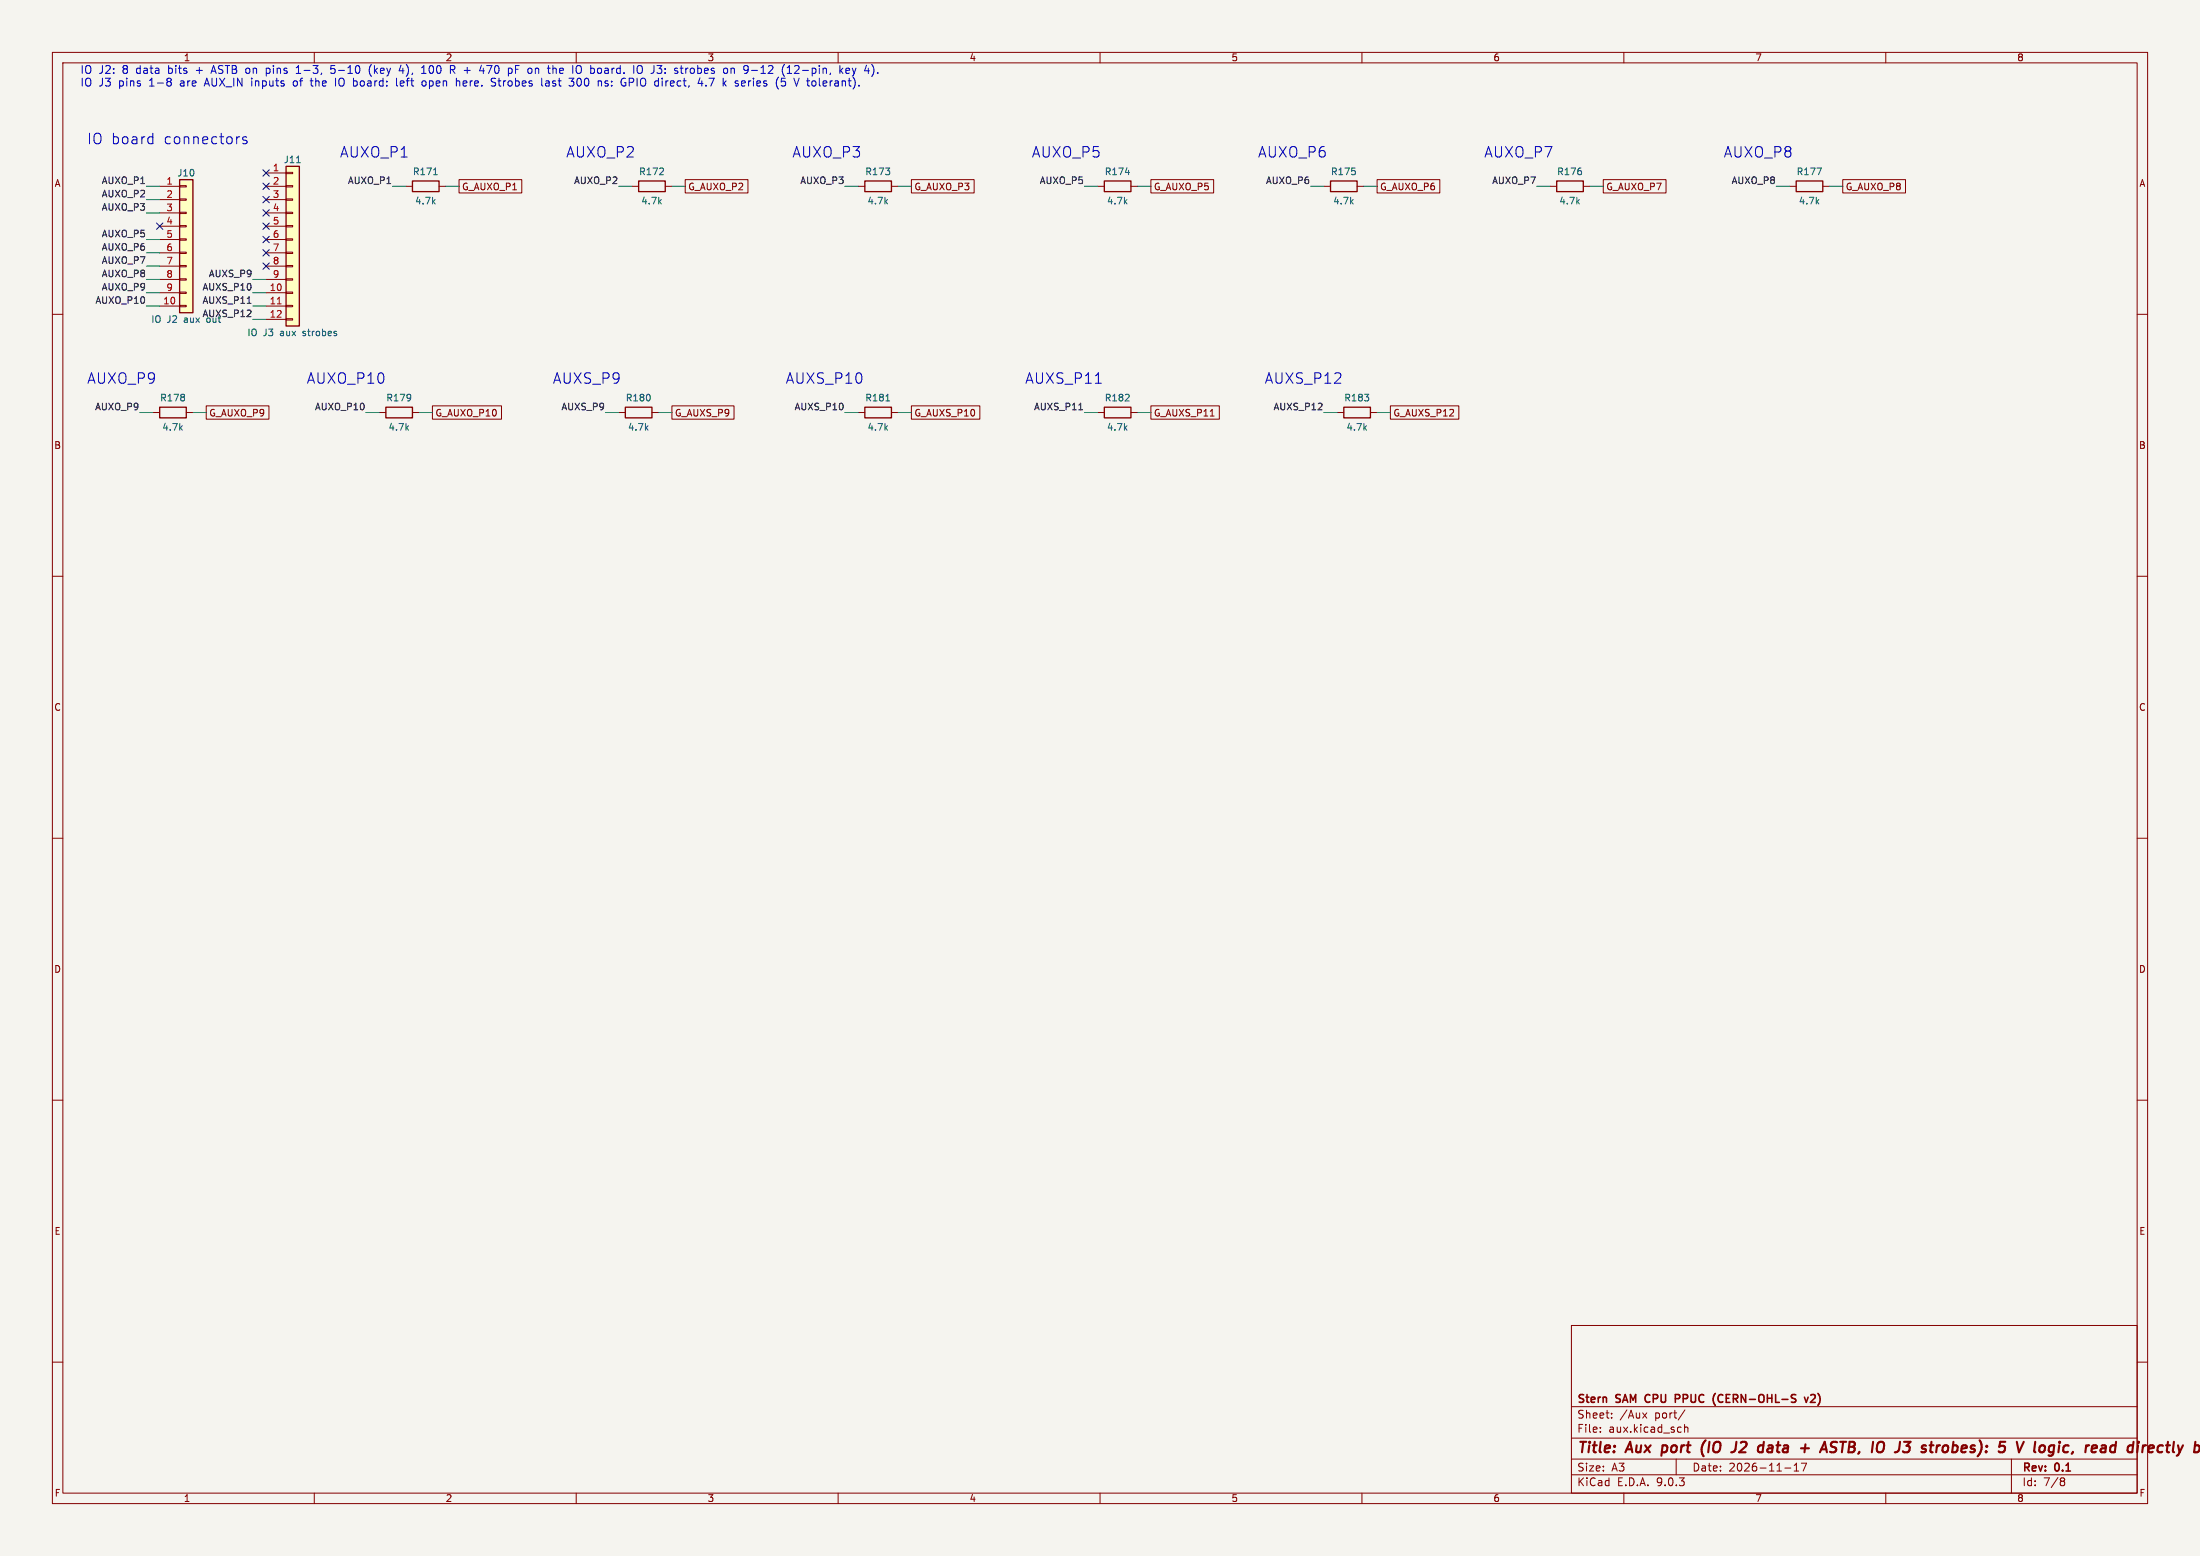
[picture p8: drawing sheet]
(kicad_sch
 (version 20250114)
 (generator "eeschema")
 (generator_version "9.0")
 (paper "A3")
 (title_block
  (title "Aux port (IO J2 data + ASTB, IO J3 strobes): 5 V logic, read directly by the PIO")
  (date "2026-11-17")
  (rev "0.1")
  (company "Stern SAM CPU PPUC (CERN-OHL-S v2)"))
 (lib_symbols
  (symbol "Connector_Generic:Conn_01x10"
   (pin_names
    (offset 1.016) (hide yes)) (exclude_from_sim no) (in_bom yes) (on_board yes)
   (property "Reference" "J" (at 0 12.7 0) (effects (font (size 1.27 1.27))))
   (property "Value" "Conn_01x10" (at 0 -15.24 0) (effects (font (size 1.27 1.27))))
   (property "Footprint" "" (at 0 0 0) (effects (font (size 1.27 1.27)) (hide yes)))
   (property "Datasheet" "~" (at 0 0 0) (effects (font (size 1.27 1.27)) (hide yes)))
   (property "Description" "Generic connector, single row, 01x10, script generated (kicad-library-utils/schlib/autogen/connector/)" (at 0 0 0) (effects (font (size 1.27 1.27)) (hide yes)))
   (symbol "Conn_01x10_1_1"
    (rectangle (start -1.27 11.43) (end 1.27 -13.97) (stroke (width 0.254) (type default)) (fill (type background)))
    (rectangle (start -1.27 10.287) (end 0 10.033) (stroke (width 0.1524) (type default)) (fill (type none)))
    (rectangle (start -1.27 7.747) (end 0 7.493) (stroke (width 0.1524) (type default)) (fill (type none)))
    (rectangle (start -1.27 5.207) (end 0 4.953) (stroke (width 0.1524) (type default)) (fill (type none)))
    (rectangle (start -1.27 2.667) (end 0 2.413) (stroke (width 0.1524) (type default)) (fill (type none)))
    (rectangle (start -1.27 0.127) (end 0 -0.127) (stroke (width 0.1524) (type default)) (fill (type none)))
    (rectangle (start -1.27 -2.413) (end 0 -2.667) (stroke (width 0.1524) (type default)) (fill (type none)))
    (rectangle (start -1.27 -4.953) (end 0 -5.207) (stroke (width 0.1524) (type default)) (fill (type none)))
    (rectangle (start -1.27 -7.493) (end 0 -7.747) (stroke (width 0.1524) (type default)) (fill (type none)))
    (rectangle (start -1.27 -10.033) (end 0 -10.287) (stroke (width 0.1524) (type default)) (fill (type none)))
    (rectangle (start -1.27 -12.573) (end 0 -12.827) (stroke (width 0.1524) (type default)) (fill (type none)))
    (pin passive line (at -5.08 10.16 0) (length 3.81) (name "Pin_1" (effects (font (size 1.27 1.27)))) (number "1" (effects (font (size 1.27 1.27)))))
    (pin passive line (at -5.08 7.62 0) (length 3.81) (name "Pin_2" (effects (font (size 1.27 1.27)))) (number "2" (effects (font (size 1.27 1.27)))))
    (pin passive line (at -5.08 5.08 0) (length 3.81) (name "Pin_3" (effects (font (size 1.27 1.27)))) (number "3" (effects (font (size 1.27 1.27)))))
    (pin passive line (at -5.08 2.54 0) (length 3.81) (name "Pin_4" (effects (font (size 1.27 1.27)))) (number "4" (effects (font (size 1.27 1.27)))))
    (pin passive line (at -5.08 0 0) (length 3.81) (name "Pin_5" (effects (font (size 1.27 1.27)))) (number "5" (effects (font (size 1.27 1.27)))))
    (pin passive line (at -5.08 -2.54 0) (length 3.81) (name "Pin_6" (effects (font (size 1.27 1.27)))) (number "6" (effects (font (size 1.27 1.27)))))
    (pin passive line (at -5.08 -5.08 0) (length 3.81) (name "Pin_7" (effects (font (size 1.27 1.27)))) (number "7" (effects (font (size 1.27 1.27)))))
    (pin passive line (at -5.08 -7.62 0) (length 3.81) (name "Pin_8" (effects (font (size 1.27 1.27)))) (number "8" (effects (font (size 1.27 1.27)))))
    (pin passive line (at -5.08 -10.16 0) (length 3.81) (name "Pin_9" (effects (font (size 1.27 1.27)))) (number "9" (effects (font (size 1.27 1.27)))))
    (pin passive line (at -5.08 -12.7 0) (length 3.81) (name "Pin_10" (effects (font (size 1.27 1.27)))) (number "10" (effects (font (size 1.27 1.27))))))
   (embedded_fonts no))
  (symbol "Connector_Generic:Conn_01x12"
   (pin_names
    (offset 1.016) (hide yes)) (exclude_from_sim no) (in_bom yes) (on_board yes)
   (property "Reference" "J" (at 0 15.24 0) (effects (font (size 1.27 1.27))))
   (property "Value" "Conn_01x12" (at 0 -17.78 0) (effects (font (size 1.27 1.27))))
   (property "Footprint" "" (at 0 0 0) (effects (font (size 1.27 1.27)) (hide yes)))
   (property "Datasheet" "~" (at 0 0 0) (effects (font (size 1.27 1.27)) (hide yes)))
   (property "Description" "Generic connector, single row, 01x12, script generated (kicad-library-utils/schlib/autogen/connector/)" (at 0 0 0) (effects (font (size 1.27 1.27)) (hide yes)))
   (symbol "Conn_01x12_1_1"
    (rectangle (start -1.27 13.97) (end 1.27 -16.51) (stroke (width 0.254) (type default)) (fill (type background)))
    (rectangle (start -1.27 12.827) (end 0 12.573) (stroke (width 0.1524) (type default)) (fill (type none)))
    (rectangle (start -1.27 10.287) (end 0 10.033) (stroke (width 0.1524) (type default)) (fill (type none)))
    (rectangle (start -1.27 7.747) (end 0 7.493) (stroke (width 0.1524) (type default)) (fill (type none)))
    (rectangle (start -1.27 5.207) (end 0 4.953) (stroke (width 0.1524) (type default)) (fill (type none)))
    (rectangle (start -1.27 2.667) (end 0 2.413) (stroke (width 0.1524) (type default)) (fill (type none)))
    (rectangle (start -1.27 0.127) (end 0 -0.127) (stroke (width 0.1524) (type default)) (fill (type none)))
    (rectangle (start -1.27 -2.413) (end 0 -2.667) (stroke (width 0.1524) (type default)) (fill (type none)))
    (rectangle (start -1.27 -4.953) (end 0 -5.207) (stroke (width 0.1524) (type default)) (fill (type none)))
    (rectangle (start -1.27 -7.493) (end 0 -7.747) (stroke (width 0.1524) (type default)) (fill (type none)))
    (rectangle (start -1.27 -10.033) (end 0 -10.287) (stroke (width 0.1524) (type default)) (fill (type none)))
    (rectangle (start -1.27 -12.573) (end 0 -12.827) (stroke (width 0.1524) (type default)) (fill (type none)))
    (rectangle (start -1.27 -15.113) (end 0 -15.367) (stroke (width 0.1524) (type default)) (fill (type none)))
    (pin passive line (at -5.08 12.7 0) (length 3.81) (name "Pin_1" (effects (font (size 1.27 1.27)))) (number "1" (effects (font (size 1.27 1.27)))))
    (pin passive line (at -5.08 10.16 0) (length 3.81) (name "Pin_2" (effects (font (size 1.27 1.27)))) (number "2" (effects (font (size 1.27 1.27)))))
    (pin passive line (at -5.08 7.62 0) (length 3.81) (name "Pin_3" (effects (font (size 1.27 1.27)))) (number "3" (effects (font (size 1.27 1.27)))))
    (pin passive line (at -5.08 5.08 0) (length 3.81) (name "Pin_4" (effects (font (size 1.27 1.27)))) (number "4" (effects (font (size 1.27 1.27)))))
    (pin passive line (at -5.08 2.54 0) (length 3.81) (name "Pin_5" (effects (font (size 1.27 1.27)))) (number "5" (effects (font (size 1.27 1.27)))))
    (pin passive line (at -5.08 0 0) (length 3.81) (name "Pin_6" (effects (font (size 1.27 1.27)))) (number "6" (effects (font (size 1.27 1.27)))))
    (pin passive line (at -5.08 -2.54 0) (length 3.81) (name "Pin_7" (effects (font (size 1.27 1.27)))) (number "7" (effects (font (size 1.27 1.27)))))
    (pin passive line (at -5.08 -5.08 0) (length 3.81) (name "Pin_8" (effects (font (size 1.27 1.27)))) (number "8" (effects (font (size 1.27 1.27)))))
    (pin passive line (at -5.08 -7.62 0) (length 3.81) (name "Pin_9" (effects (font (size 1.27 1.27)))) (number "9" (effects (font (size 1.27 1.27)))))
    (pin passive line (at -5.08 -10.16 0) (length 3.81) (name "Pin_10" (effects (font (size 1.27 1.27)))) (number "10" (effects (font (size 1.27 1.27)))))
    (pin passive line (at -5.08 -12.7 0) (length 3.81) (name "Pin_11" (effects (font (size 1.27 1.27)))) (number "11" (effects (font (size 1.27 1.27)))))
    (pin passive line (at -5.08 -15.24 0) (length 3.81) (name "Pin_12" (effects (font (size 1.27 1.27)))) (number "12" (effects (font (size 1.27 1.27))))))
   (embedded_fonts no))
  (symbol "Device:R"
   (pin_numbers (hide yes))
   (pin_names
    (offset 0)) (exclude_from_sim no) (in_bom yes) (on_board yes)
   (property "Reference" "R" (at 2.032 0 90) (effects (font (size 1.27 1.27))))
   (property "Value" "R" (at 0 0 90) (effects (font (size 1.27 1.27))))
   (property "Footprint" "" (at -1.778 0 90) (effects (font (size 1.27 1.27)) (hide yes)))
   (property "Datasheet" "~" (at 0 0 0) (effects (font (size 1.27 1.27)) (hide yes)))
   (property "Description" "Resistor" (at 0 0 0) (effects (font (size 1.27 1.27)) (hide yes)))
   (symbol "R_0_1"
    (rectangle (start -1.016 -2.54) (end 1.016 2.54) (stroke (width 0.254) (type default)) (fill (type none))))
   (symbol "R_1_1"
    (pin passive line (at 0 3.81 270) (length 1.27) (name "~" (effects (font (size 1.27 1.27)))) (number "1" (effects (font (size 1.27 1.27)))))
    (pin passive line (at 0 -3.81 90) (length 1.27) (name "~" (effects (font (size 1.27 1.27)))) (number "2" (effects (font (size 1.27 1.27))))))
   (embedded_fonts no)))
 (text "IO J2: 8 data bits + ASTB on pins 1-3, 5-10 (key 4), 100 R + 470 pF on the IO board. IO J3: strobes on 9-12 (12-pin, key 4).\nIO J3 pins 1-8 are AUX_IN inputs of the IO board: left open here. Strobes last 300 ns: GPIO direct, 4.7 k series (5 V tolerant)."
  (exclude_from_sim no)
  (at 15.24 12.7 0)
  (effects (font (size 1.5 1.5)) (justify left top)))
 (text "IO board connectors"
  (exclude_from_sim no)
  (at 16.51 27.94 0)
  (effects (font (size 2 2)) (justify left bottom)))
 (symbol
  (lib_id "Connector_Generic:Conn_01x10")
  (at 35.56 45.72 0)
  (unit 1)
  (exclude_from_sim no)
  (in_bom yes)
  (on_board yes)
  (dnp no)
  (property "Reference" "J10" (at 35.56 33.02 0) (effects (font (size 1.27 1.27))))
  (property "Value" "IO J2 aux out" (at 35.56 60.96 0) (effects (font (size 1.27 1.27))))
  (property "Footprint" "Connector_Molex:Molex_KK-396_A-41791-0010_1x10_P3.96mm_Vertical" (at 35.56 45.72 0) (effects (font (size 1.27 1.27)) (hide yes)))
  (property "Datasheet" "~" (at 35.56 45.72 0) (effects (font (size 1.27 1.27)) (hide yes)))
  (property "Description" "Generic connector, single row, 01x10, script generated (kicad-library-utils/schlib/autogen/connector/)" (at 35.56 45.72 0) (effects (font (size 1.27 1.27)) (hide yes)))
  (pin "1")
  (pin "2")
  (pin "3")
  (pin "4")
  (pin "5")
  (pin "6")
  (pin "7")
  (pin "8")
  (pin "9")
  (pin "10"))
 (symbol
  (lib_id "Connector_Generic:Conn_01x12")
  (at 55.88 45.72 0)
  (unit 1)
  (exclude_from_sim no)
  (in_bom yes)
  (on_board yes)
  (dnp no)
  (property "Reference" "J11" (at 55.88 30.48 0) (effects (font (size 1.27 1.27))))
  (property "Value" "IO J3 aux strobes" (at 55.88 63.5 0) (effects (font (size 1.27 1.27))))
  (property "Footprint" "Connector_Molex:Molex_KK-396_A-41791-0012_1x12_P3.96mm_Vertical" (at 55.88 45.72 0) (effects (font (size 1.27 1.27)) (hide yes)))
  (property "Datasheet" "~" (at 55.88 45.72 0) (effects (font (size 1.27 1.27)) (hide yes)))
  (property "Description" "Generic connector, single row, 01x12, script generated (kicad-library-utils/schlib/autogen/connector/)" (at 55.88 45.72 0) (effects (font (size 1.27 1.27)) (hide yes)))
  (pin "1")
  (pin "2")
  (pin "3")
  (pin "4")
  (pin "5")
  (pin "6")
  (pin "7")
  (pin "8")
  (pin "9")
  (pin "10")
  (pin "11")
  (pin "12"))
 (wire
  (pts (xy 30.48 35.56) (xy 27.94 35.56))
  (stroke (width 0) (type default)))
 (wire
  (pts (xy 30.48 38.1) (xy 27.94 38.1))
  (stroke (width 0) (type default)))
 (wire
  (pts (xy 30.48 40.64) (xy 27.94 40.64))
  (stroke (width 0) (type default)))
 (wire
  (pts (xy 30.48 45.72) (xy 27.94 45.72))
  (stroke (width 0) (type default)))
 (wire
  (pts (xy 30.48 48.26) (xy 27.94 48.26))
  (stroke (width 0) (type default)))
 (wire
  (pts (xy 30.48 50.8) (xy 27.94 50.8))
  (stroke (width 0) (type default)))
 (wire
  (pts (xy 30.48 53.34) (xy 27.94 53.34))
  (stroke (width 0) (type default)))
 (wire
  (pts (xy 30.48 55.88) (xy 27.94 55.88))
  (stroke (width 0) (type default)))
 (wire
  (pts (xy 30.48 58.42) (xy 27.94 58.42))
  (stroke (width 0) (type default)))
 (wire
  (pts (xy 50.8 53.34) (xy 48.26 53.34))
  (stroke (width 0) (type default)))
 (wire
  (pts (xy 50.8 55.88) (xy 48.26 55.88))
  (stroke (width 0) (type default)))
 (wire
  (pts (xy 50.8 58.42) (xy 48.26 58.42))
  (stroke (width 0) (type default)))
 (wire
  (pts (xy 50.8 60.96) (xy 48.26 60.96))
  (stroke (width 0) (type default)))
 (no_connect
  (at 30.48 43.18))
 (no_connect
  (at 50.8 33.02))
 (no_connect
  (at 50.8 35.56))
 (no_connect
  (at 50.8 38.1))
 (no_connect
  (at 50.8 40.64))
 (no_connect
  (at 50.8 43.18))
 (no_connect
  (at 50.8 45.72))
 (no_connect
  (at 50.8 48.26))
 (no_connect
  (at 50.8 50.8))
 (label "AUXO_P1"
  (at 27.94 35.56 180)
  (effects (font (size 1.27 1.27)) (justify right bottom)))
 (label "AUXO_P2"
  (at 27.94 38.1 180)
  (effects (font (size 1.27 1.27)) (justify right bottom)))
 (label "AUXO_P3"
  (at 27.94 40.64 180)
  (effects (font (size 1.27 1.27)) (justify right bottom)))
 (label "AUXO_P5"
  (at 27.94 45.72 180)
  (effects (font (size 1.27 1.27)) (justify right bottom)))
 (label "AUXO_P6"
  (at 27.94 48.26 180)
  (effects (font (size 1.27 1.27)) (justify right bottom)))
 (label "AUXO_P7"
  (at 27.94 50.8 180)
  (effects (font (size 1.27 1.27)) (justify right bottom)))
 (label "AUXO_P8"
  (at 27.94 53.34 180)
  (effects (font (size 1.27 1.27)) (justify right bottom)))
 (label "AUXO_P9"
  (at 27.94 55.88 180)
  (effects (font (size 1.27 1.27)) (justify right bottom)))
 (label "AUXO_P10"
  (at 27.94 58.42 180)
  (effects (font (size 1.27 1.27)) (justify right bottom)))
 (label "AUXS_P9"
  (at 48.26 53.34 180)
  (effects (font (size 1.27 1.27)) (justify right bottom)))
 (label "AUXS_P10"
  (at 48.26 55.88 180)
  (effects (font (size 1.27 1.27)) (justify right bottom)))
 (label "AUXS_P11"
  (at 48.26 58.42 180)
  (effects (font (size 1.27 1.27)) (justify right bottom)))
 (label "AUXS_P12"
  (at 48.26 60.96 180)
  (effects (font (size 1.27 1.27)) (justify right bottom)))
 (text "AUXO_P1"
  (exclude_from_sim no)
  (at 64.77 30.48 0)
  (effects (font (size 2 2)) (justify left bottom)))
 (symbol
  (lib_id "Device:R")
  (at 81.28 35.56 90)
  (unit 1)
  (exclude_from_sim no)
  (in_bom yes)
  (on_board yes)
  (dnp no)
  (property "Reference" "R171" (at 81.28 32.766 90) (effects (font (size 1.27 1.27))))
  (property "Value" "4.7k" (at 81.28 38.354 90) (effects (font (size 1.27 1.27))))
  (property "Footprint" "Resistor_SMD:R_0805_2012Metric" (at 81.28 37.338 90) (effects (font (size 1.27 1.27)) (hide yes)))
  (property "Datasheet" "~" (at 81.28 35.56 0) (effects (font (size 1.27 1.27)) (hide yes)))
  (property "Description" "Resistor" (at 81.28 35.56 0) (effects (font (size 1.27 1.27)) (hide yes)))
  (pin "1")
  (pin "2"))
 (wire
  (pts (xy 77.47 35.56) (xy 74.93 35.56))
  (stroke (width 0) (type default)))
 (wire
  (pts (xy 85.09 35.56) (xy 87.63 35.56))
  (stroke (width 0) (type default)))
 (label "AUXO_P1"
  (at 74.93 35.56 180)
  (effects (font (size 1.27 1.27)) (justify right bottom)))
 (global_label "G_AUXO_P1"
  (shape passive)
  (at 87.63 35.56 0)
  (fields_autoplaced yes)
  (effects (font (size 1.27 1.27)) (justify left))
  (property "Intersheetrefs" "${INTERSHEET_REFS}" (at 87.63 35.56 0) (effects (font (size 1.27 1.27)) (justify left) (hide yes))))
 (text "AUXO_P2"
  (exclude_from_sim no)
  (at 107.95 30.48 0)
  (effects (font (size 2 2)) (justify left bottom)))
 (symbol
  (lib_id "Device:R")
  (at 124.46 35.56 90)
  (unit 1)
  (exclude_from_sim no)
  (in_bom yes)
  (on_board yes)
  (dnp no)
  (property "Reference" "R172" (at 124.46 32.766 90) (effects (font (size 1.27 1.27))))
  (property "Value" "4.7k" (at 124.46 38.354 90) (effects (font (size 1.27 1.27))))
  (property "Footprint" "Resistor_SMD:R_0805_2012Metric" (at 124.46 37.338 90) (effects (font (size 1.27 1.27)) (hide yes)))
  (property "Datasheet" "~" (at 124.46 35.56 0) (effects (font (size 1.27 1.27)) (hide yes)))
  (property "Description" "Resistor" (at 124.46 35.56 0) (effects (font (size 1.27 1.27)) (hide yes)))
  (pin "1")
  (pin "2"))
 (wire
  (pts (xy 120.65 35.56) (xy 118.11 35.56))
  (stroke (width 0) (type default)))
 (wire
  (pts (xy 128.27 35.56) (xy 130.81 35.56))
  (stroke (width 0) (type default)))
 (label "AUXO_P2"
  (at 118.11 35.56 180)
  (effects (font (size 1.27 1.27)) (justify right bottom)))
 (global_label "G_AUXO_P2"
  (shape passive)
  (at 130.81 35.56 0)
  (fields_autoplaced yes)
  (effects (font (size 1.27 1.27)) (justify left))
  (property "Intersheetrefs" "${INTERSHEET_REFS}" (at 130.81 35.56 0) (effects (font (size 1.27 1.27)) (justify left) (hide yes))))
 (text "AUXO_P3"
  (exclude_from_sim no)
  (at 151.13 30.48 0)
  (effects (font (size 2 2)) (justify left bottom)))
 (symbol
  (lib_id "Device:R")
  (at 167.64 35.56 90)
  (unit 1)
  (exclude_from_sim no)
  (in_bom yes)
  (on_board yes)
  (dnp no)
  (property "Reference" "R173" (at 167.64 32.766 90) (effects (font (size 1.27 1.27))))
  (property "Value" "4.7k" (at 167.64 38.354 90) (effects (font (size 1.27 1.27))))
  (property "Footprint" "Resistor_SMD:R_0805_2012Metric" (at 167.64 37.338 90) (effects (font (size 1.27 1.27)) (hide yes)))
  (property "Datasheet" "~" (at 167.64 35.56 0) (effects (font (size 1.27 1.27)) (hide yes)))
  (property "Description" "Resistor" (at 167.64 35.56 0) (effects (font (size 1.27 1.27)) (hide yes)))
  (pin "1")
  (pin "2"))
 (wire
  (pts (xy 163.83 35.56) (xy 161.29 35.56))
  (stroke (width 0) (type default)))
 (wire
  (pts (xy 171.45 35.56) (xy 173.99 35.56))
  (stroke (width 0) (type default)))
 (label "AUXO_P3"
  (at 161.29 35.56 180)
  (effects (font (size 1.27 1.27)) (justify right bottom)))
 (global_label "G_AUXO_P3"
  (shape passive)
  (at 173.99 35.56 0)
  (fields_autoplaced yes)
  (effects (font (size 1.27 1.27)) (justify left))
  (property "Intersheetrefs" "${INTERSHEET_REFS}" (at 173.99 35.56 0) (effects (font (size 1.27 1.27)) (justify left) (hide yes))))
 (text "AUXO_P5"
  (exclude_from_sim no)
  (at 196.85 30.48 0)
  (effects (font (size 2 2)) (justify left bottom)))
 (symbol
  (lib_id "Device:R")
  (at 213.36 35.56 90)
  (unit 1)
  (exclude_from_sim no)
  (in_bom yes)
  (on_board yes)
  (dnp no)
  (property "Reference" "R174" (at 213.36 32.766 90) (effects (font (size 1.27 1.27))))
  (property "Value" "4.7k" (at 213.36 38.354 90) (effects (font (size 1.27 1.27))))
  (property "Footprint" "Resistor_SMD:R_0805_2012Metric" (at 213.36 37.338 90) (effects (font (size 1.27 1.27)) (hide yes)))
  (property "Datasheet" "~" (at 213.36 35.56 0) (effects (font (size 1.27 1.27)) (hide yes)))
  (property "Description" "Resistor" (at 213.36 35.56 0) (effects (font (size 1.27 1.27)) (hide yes)))
  (pin "1")
  (pin "2"))
 (wire
  (pts (xy 209.55 35.56) (xy 207.01 35.56))
  (stroke (width 0) (type default)))
 (wire
  (pts (xy 217.17 35.56) (xy 219.71 35.56))
  (stroke (width 0) (type default)))
 (label "AUXO_P5"
  (at 207.01 35.56 180)
  (effects (font (size 1.27 1.27)) (justify right bottom)))
 (global_label "G_AUXO_P5"
  (shape passive)
  (at 219.71 35.56 0)
  (fields_autoplaced yes)
  (effects (font (size 1.27 1.27)) (justify left))
  (property "Intersheetrefs" "${INTERSHEET_REFS}" (at 219.71 35.56 0) (effects (font (size 1.27 1.27)) (justify left) (hide yes))))
 (text "AUXO_P6"
  (exclude_from_sim no)
  (at 240.03 30.48 0)
  (effects (font (size 2 2)) (justify left bottom)))
 (symbol
  (lib_id "Device:R")
  (at 256.54 35.56 90)
  (unit 1)
  (exclude_from_sim no)
  (in_bom yes)
  (on_board yes)
  (dnp no)
  (property "Reference" "R175" (at 256.54 32.766 90) (effects (font (size 1.27 1.27))))
  (property "Value" "4.7k" (at 256.54 38.354 90) (effects (font (size 1.27 1.27))))
  (property "Footprint" "Resistor_SMD:R_0805_2012Metric" (at 256.54 37.338 90) (effects (font (size 1.27 1.27)) (hide yes)))
  (property "Datasheet" "~" (at 256.54 35.56 0) (effects (font (size 1.27 1.27)) (hide yes)))
  (property "Description" "Resistor" (at 256.54 35.56 0) (effects (font (size 1.27 1.27)) (hide yes)))
  (pin "1")
  (pin "2"))
 (wire
  (pts (xy 252.73 35.56) (xy 250.19 35.56))
  (stroke (width 0) (type default)))
 (wire
  (pts (xy 260.35 35.56) (xy 262.89 35.56))
  (stroke (width 0) (type default)))
 (label "AUXO_P6"
  (at 250.19 35.56 180)
  (effects (font (size 1.27 1.27)) (justify right bottom)))
 (global_label "G_AUXO_P6"
  (shape passive)
  (at 262.89 35.56 0)
  (fields_autoplaced yes)
  (effects (font (size 1.27 1.27)) (justify left))
  (property "Intersheetrefs" "${INTERSHEET_REFS}" (at 262.89 35.56 0) (effects (font (size 1.27 1.27)) (justify left) (hide yes))))
 (text "AUXO_P7"
  (exclude_from_sim no)
  (at 283.21 30.48 0)
  (effects (font (size 2 2)) (justify left bottom)))
 (symbol
  (lib_id "Device:R")
  (at 299.72 35.56 90)
  (unit 1)
  (exclude_from_sim no)
  (in_bom yes)
  (on_board yes)
  (dnp no)
  (property "Reference" "R176" (at 299.72 32.766 90) (effects (font (size 1.27 1.27))))
  (property "Value" "4.7k" (at 299.72 38.354 90) (effects (font (size 1.27 1.27))))
  (property "Footprint" "Resistor_SMD:R_0805_2012Metric" (at 299.72 37.338 90) (effects (font (size 1.27 1.27)) (hide yes)))
  (property "Datasheet" "~" (at 299.72 35.56 0) (effects (font (size 1.27 1.27)) (hide yes)))
  (property "Description" "Resistor" (at 299.72 35.56 0) (effects (font (size 1.27 1.27)) (hide yes)))
  (pin "1")
  (pin "2"))
 (wire
  (pts (xy 295.91 35.56) (xy 293.37 35.56))
  (stroke (width 0) (type default)))
 (wire
  (pts (xy 303.53 35.56) (xy 306.07 35.56))
  (stroke (width 0) (type default)))
 (label "AUXO_P7"
  (at 293.37 35.56 180)
  (effects (font (size 1.27 1.27)) (justify right bottom)))
 (global_label "G_AUXO_P7"
  (shape passive)
  (at 306.07 35.56 0)
  (fields_autoplaced yes)
  (effects (font (size 1.27 1.27)) (justify left))
  (property "Intersheetrefs" "${INTERSHEET_REFS}" (at 306.07 35.56 0) (effects (font (size 1.27 1.27)) (justify left) (hide yes))))
 (text "AUXO_P8"
  (exclude_from_sim no)
  (at 328.93 30.48 0)
  (effects (font (size 2 2)) (justify left bottom)))
 (symbol
  (lib_id "Device:R")
  (at 345.44 35.56 90)
  (unit 1)
  (exclude_from_sim no)
  (in_bom yes)
  (on_board yes)
  (dnp no)
  (property "Reference" "R177" (at 345.44 32.766 90) (effects (font (size 1.27 1.27))))
  (property "Value" "4.7k" (at 345.44 38.354 90) (effects (font (size 1.27 1.27))))
  (property "Footprint" "Resistor_SMD:R_0805_2012Metric" (at 345.44 37.338 90) (effects (font (size 1.27 1.27)) (hide yes)))
  (property "Datasheet" "~" (at 345.44 35.56 0) (effects (font (size 1.27 1.27)) (hide yes)))
  (property "Description" "Resistor" (at 345.44 35.56 0) (effects (font (size 1.27 1.27)) (hide yes)))
  (pin "1")
  (pin "2"))
 (wire
  (pts (xy 341.63 35.56) (xy 339.09 35.56))
  (stroke (width 0) (type default)))
 (wire
  (pts (xy 349.25 35.56) (xy 351.79 35.56))
  (stroke (width 0) (type default)))
 (label "AUXO_P8"
  (at 339.09 35.56 180)
  (effects (font (size 1.27 1.27)) (justify right bottom)))
 (global_label "G_AUXO_P8"
  (shape passive)
  (at 351.79 35.56 0)
  (fields_autoplaced yes)
  (effects (font (size 1.27 1.27)) (justify left))
  (property "Intersheetrefs" "${INTERSHEET_REFS}" (at 351.79 35.56 0) (effects (font (size 1.27 1.27)) (justify left) (hide yes))))
 (text "AUXO_P9"
  (exclude_from_sim no)
  (at 16.51 73.66 0)
  (effects (font (size 2 2)) (justify left bottom)))
 (symbol
  (lib_id "Device:R")
  (at 33.02 78.74 90)
  (unit 1)
  (exclude_from_sim no)
  (in_bom yes)
  (on_board yes)
  (dnp no)
  (property "Reference" "R178" (at 33.02 75.946 90) (effects (font (size 1.27 1.27))))
  (property "Value" "4.7k" (at 33.02 81.534 90) (effects (font (size 1.27 1.27))))
  (property "Footprint" "Resistor_SMD:R_0805_2012Metric" (at 33.02 80.518 90) (effects (font (size 1.27 1.27)) (hide yes)))
  (property "Datasheet" "~" (at 33.02 78.74 0) (effects (font (size 1.27 1.27)) (hide yes)))
  (property "Description" "Resistor" (at 33.02 78.74 0) (effects (font (size 1.27 1.27)) (hide yes)))
  (pin "1")
  (pin "2"))
 (wire
  (pts (xy 29.21 78.74) (xy 26.67 78.74))
  (stroke (width 0) (type default)))
 (wire
  (pts (xy 36.83 78.74) (xy 39.37 78.74))
  (stroke (width 0) (type default)))
 (label "AUXO_P9"
  (at 26.67 78.74 180)
  (effects (font (size 1.27 1.27)) (justify right bottom)))
 (global_label "G_AUXO_P9"
  (shape passive)
  (at 39.37 78.74 0)
  (fields_autoplaced yes)
  (effects (font (size 1.27 1.27)) (justify left))
  (property "Intersheetrefs" "${INTERSHEET_REFS}" (at 39.37 78.74 0) (effects (font (size 1.27 1.27)) (justify left) (hide yes))))
 (text "AUXO_P10"
  (exclude_from_sim no)
  (at 58.42 73.66 0)
  (effects (font (size 2 2)) (justify left bottom)))
 (symbol
  (lib_id "Device:R")
  (at 76.2 78.74 90)
  (unit 1)
  (exclude_from_sim no)
  (in_bom yes)
  (on_board yes)
  (dnp no)
  (property "Reference" "R179" (at 76.2 75.946 90) (effects (font (size 1.27 1.27))))
  (property "Value" "4.7k" (at 76.2 81.534 90) (effects (font (size 1.27 1.27))))
  (property "Footprint" "Resistor_SMD:R_0805_2012Metric" (at 76.2 80.518 90) (effects (font (size 1.27 1.27)) (hide yes)))
  (property "Datasheet" "~" (at 76.2 78.74 0) (effects (font (size 1.27 1.27)) (hide yes)))
  (property "Description" "Resistor" (at 76.2 78.74 0) (effects (font (size 1.27 1.27)) (hide yes)))
  (pin "1")
  (pin "2"))
 (wire
  (pts (xy 72.39 78.74) (xy 69.85 78.74))
  (stroke (width 0) (type default)))
 (wire
  (pts (xy 80.01 78.74) (xy 82.55 78.74))
  (stroke (width 0) (type default)))
 (label "AUXO_P10"
  (at 69.85 78.74 180)
  (effects (font (size 1.27 1.27)) (justify right bottom)))
 (global_label "G_AUXO_P10"
  (shape passive)
  (at 82.55 78.74 0)
  (fields_autoplaced yes)
  (effects (font (size 1.27 1.27)) (justify left))
  (property "Intersheetrefs" "${INTERSHEET_REFS}" (at 82.55 78.74 0) (effects (font (size 1.27 1.27)) (justify left) (hide yes))))
 (text "AUXS_P9"
  (exclude_from_sim no)
  (at 105.41 73.66 0)
  (effects (font (size 2 2)) (justify left bottom)))
 (symbol
  (lib_id "Device:R")
  (at 121.92 78.74 90)
  (unit 1)
  (exclude_from_sim no)
  (in_bom yes)
  (on_board yes)
  (dnp no)
  (property "Reference" "R180" (at 121.92 75.946 90) (effects (font (size 1.27 1.27))))
  (property "Value" "4.7k" (at 121.92 81.534 90) (effects (font (size 1.27 1.27))))
  (property "Footprint" "Resistor_SMD:R_0805_2012Metric" (at 121.92 80.518 90) (effects (font (size 1.27 1.27)) (hide yes)))
  (property "Datasheet" "~" (at 121.92 78.74 0) (effects (font (size 1.27 1.27)) (hide yes)))
  (property "Description" "Resistor" (at 121.92 78.74 0) (effects (font (size 1.27 1.27)) (hide yes)))
  (pin "1")
  (pin "2"))
 (wire
  (pts (xy 118.11 78.74) (xy 115.57 78.74))
  (stroke (width 0) (type default)))
 (wire
  (pts (xy 125.73 78.74) (xy 128.27 78.74))
  (stroke (width 0) (type default)))
 (label "AUXS_P9"
  (at 115.57 78.74 180)
  (effects (font (size 1.27 1.27)) (justify right bottom)))
 (global_label "G_AUXS_P9"
  (shape passive)
  (at 128.27 78.74 0)
  (fields_autoplaced yes)
  (effects (font (size 1.27 1.27)) (justify left))
  (property "Intersheetrefs" "${INTERSHEET_REFS}" (at 128.27 78.74 0) (effects (font (size 1.27 1.27)) (justify left) (hide yes))))
 (text "AUXS_P10"
  (exclude_from_sim no)
  (at 149.86 73.66 0)
  (effects (font (size 2 2)) (justify left bottom)))
 (symbol
  (lib_id "Device:R")
  (at 167.64 78.74 90)
  (unit 1)
  (exclude_from_sim no)
  (in_bom yes)
  (on_board yes)
  (dnp no)
  (property "Reference" "R181" (at 167.64 75.946 90) (effects (font (size 1.27 1.27))))
  (property "Value" "4.7k" (at 167.64 81.534 90) (effects (font (size 1.27 1.27))))
  (property "Footprint" "Resistor_SMD:R_0805_2012Metric" (at 167.64 80.518 90) (effects (font (size 1.27 1.27)) (hide yes)))
  (property "Datasheet" "~" (at 167.64 78.74 0) (effects (font (size 1.27 1.27)) (hide yes)))
  (property "Description" "Resistor" (at 167.64 78.74 0) (effects (font (size 1.27 1.27)) (hide yes)))
  (pin "1")
  (pin "2"))
 (wire
  (pts (xy 163.83 78.74) (xy 161.29 78.74))
  (stroke (width 0) (type default)))
 (wire
  (pts (xy 171.45 78.74) (xy 173.99 78.74))
  (stroke (width 0) (type default)))
 (label "AUXS_P10"
  (at 161.29 78.74 180)
  (effects (font (size 1.27 1.27)) (justify right bottom)))
 (global_label "G_AUXS_P10"
  (shape passive)
  (at 173.99 78.74 0)
  (fields_autoplaced yes)
  (effects (font (size 1.27 1.27)) (justify left))
  (property "Intersheetrefs" "${INTERSHEET_REFS}" (at 173.99 78.74 0) (effects (font (size 1.27 1.27)) (justify left) (hide yes))))
 (text "AUXS_P11"
  (exclude_from_sim no)
  (at 195.58 73.66 0)
  (effects (font (size 2 2)) (justify left bottom)))
 (symbol
  (lib_id "Device:R")
  (at 213.36 78.74 90)
  (unit 1)
  (exclude_from_sim no)
  (in_bom yes)
  (on_board yes)
  (dnp no)
  (property "Reference" "R182" (at 213.36 75.946 90) (effects (font (size 1.27 1.27))))
  (property "Value" "4.7k" (at 213.36 81.534 90) (effects (font (size 1.27 1.27))))
  (property "Footprint" "Resistor_SMD:R_0805_2012Metric" (at 213.36 80.518 90) (effects (font (size 1.27 1.27)) (hide yes)))
  (property "Datasheet" "~" (at 213.36 78.74 0) (effects (font (size 1.27 1.27)) (hide yes)))
  (property "Description" "Resistor" (at 213.36 78.74 0) (effects (font (size 1.27 1.27)) (hide yes)))
  (pin "1")
  (pin "2"))
 (wire
  (pts (xy 209.55 78.74) (xy 207.01 78.74))
  (stroke (width 0) (type default)))
 (wire
  (pts (xy 217.17 78.74) (xy 219.71 78.74))
  (stroke (width 0) (type default)))
 (label "AUXS_P11"
  (at 207.01 78.74 180)
  (effects (font (size 1.27 1.27)) (justify right bottom)))
 (global_label "G_AUXS_P11"
  (shape passive)
  (at 219.71 78.74 0)
  (fields_autoplaced yes)
  (effects (font (size 1.27 1.27)) (justify left))
  (property "Intersheetrefs" "${INTERSHEET_REFS}" (at 219.71 78.74 0) (effects (font (size 1.27 1.27)) (justify left) (hide yes))))
 (text "AUXS_P12"
  (exclude_from_sim no)
  (at 241.3 73.66 0)
  (effects (font (size 2 2)) (justify left bottom)))
 (symbol
  (lib_id "Device:R")
  (at 259.08 78.74 90)
  (unit 1)
  (exclude_from_sim no)
  (in_bom yes)
  (on_board yes)
  (dnp no)
  (property "Reference" "R183" (at 259.08 75.946 90) (effects (font (size 1.27 1.27))))
  (property "Value" "4.7k" (at 259.08 81.534 90) (effects (font (size 1.27 1.27))))
  (property "Footprint" "Resistor_SMD:R_0805_2012Metric" (at 259.08 80.518 90) (effects (font (size 1.27 1.27)) (hide yes)))
  (property "Datasheet" "~" (at 259.08 78.74 0) (effects (font (size 1.27 1.27)) (hide yes)))
  (property "Description" "Resistor" (at 259.08 78.74 0) (effects (font (size 1.27 1.27)) (hide yes)))
  (pin "1")
  (pin "2"))
 (wire
  (pts (xy 255.27 78.74) (xy 252.73 78.74))
  (stroke (width 0) (type default)))
 (wire
  (pts (xy 262.89 78.74) (xy 265.43 78.74))
  (stroke (width 0) (type default)))
 (label "AUXS_P12"
  (at 252.73 78.74 180)
  (effects (font (size 1.27 1.27)) (justify right bottom)))
 (global_label "G_AUXS_P12"
  (shape passive)
  (at 265.43 78.74 0)
  (fields_autoplaced yes)
  (effects (font (size 1.27 1.27)) (justify left))
  (property "Intersheetrefs" "${INTERSHEET_REFS}" (at 265.43 78.74 0) (effects (font (size 1.27 1.27)) (justify left) (hide yes)))))
